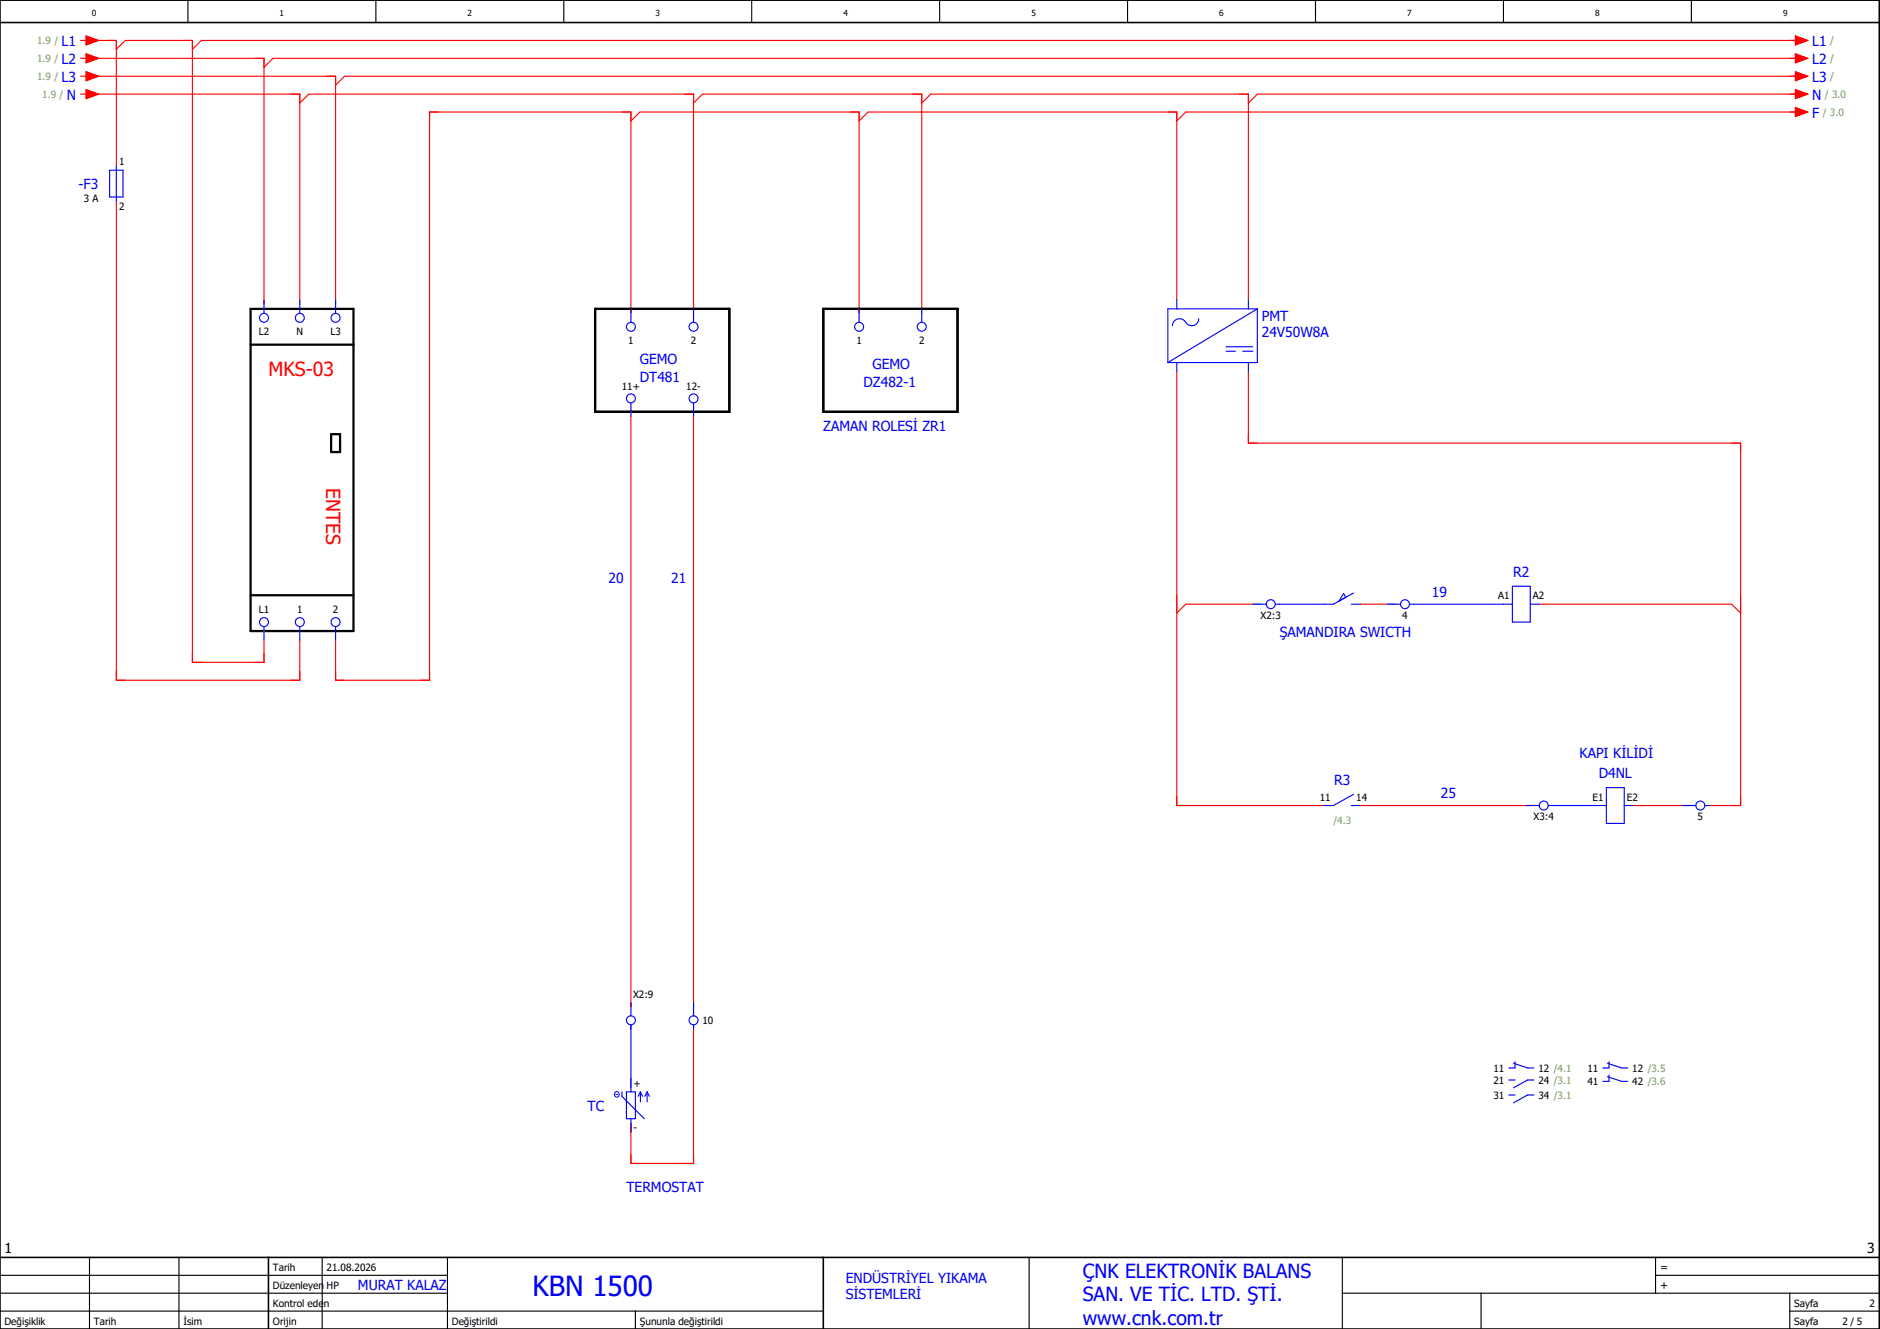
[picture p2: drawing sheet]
<svg xmlns="http://www.w3.org/2000/svg" width="420mm" height="297mm" viewBox="0 0 420 297" stroke-linecap="round" stroke-linejoin="round" font-family="sans-serif">
<g fill="none" stroke="#000" stroke-width=".25">
<path d="M42 0v5M84 0v5M126 0v5M168 0v5M210 0v5M252 0v5M294 0v5M336 0v5M378 0v5M0 293h184M0 289h100M0 285h100"/>
<path d="M20 281v16M40 281v16M72 281v16M100 281v16M142 293v4M230 281v16M300 289h120M300 281v16M331 289v8M370 285h50M370 281v8M400 293h20"/>
<path d="M400 289v8"/>
</g>
<path d="M0 5h420M0 0h420v297h-420zM0 281h420M60 281v16M184 281v16" fill="none" stroke="#000" stroke-width=".35"/>
<g fill="none" stroke="#f00" stroke-width=".25">
<path d="M18 9h1.2M18 13h1.2M18 17h1.2M19.2 8l2.8 1-2.8 1zM19.2 12l2.8 1-2.8 1zM19.2 16l2.8 1-2.8 1zM20 13h39v55M20 9h6v28M20 17h55v51M26 11l2-2h15v139h16v-5M401.2 8l2.8 1-2.8 1zM401.2 12l2.8 1-2.8 1z"/>
<path d="M401.2 16l2.8 1-2.8 1zM402 9h-357l-2 2M402 13h-341l-2 2M402 17h-325l-2 2M18 21h1.2M19.2 20l2.8 1-2.8 1zM20 21h47v47M67 23l2-2h86v49M141 27l2-2h49v45M155 23l2-2h49v49M192 27l2-2h69v42M206 23l2-2h71v46"/>
<path d="M401.2 20l2.8 1-2.8 1zM401.2 24l2.8 1-2.8 1zM402 21h-121l-2 2M402 25h-137l-2 2M26 45v107h41v-9M141 70v-45h-45v127h-21v-9M141 93v132M155 93v132M263 83v97h33M279 83v16h110v81h-7M282 135h-17l-2 2M304 135h8"/>
<path d="M344 135h43l2 2M304 180h39M365 180h13M155 229v31h-14v-9"/>
</g>
<g fill="none" stroke="#00f" stroke-width=".25">
<path d="M24.5 38h3v6h-3zM26 37v8M59 67v3M67 67v3M75 67v3M141 69v3M155 69v3M192 69v3M206 69v3M263 67v2M267.9 71.3a1.62 1.62 0 0 1-1.4 1.5 1.62 1.62 0 0 1-1.8-1.1 1.6 1.6 0 0 0-1.7-.3 1.6 1.6 0 0 0-1 1.4M274 78.5h2.2"/>
<path d="M274 77.5h6M277.8 78.5h2.2M279 67v2M281 69l-20 12M281 69v12h-20M281 69h-20v12M141 90v3M155 90v3M263 81v2M279 81v2M280 135h3M300.8 133.5l-.5-.9-1.1 1.7"/>
<path d="M302 135h2M302.5 132.5l-4.5 2.5h-13M310 135h3M315 135h23M338 131h4v8h-4zM342 135h2M59 140v3M67 140v3M75 140v3M302.5 177.5l-4.5 2.5h-2M359 176h4v8h-4zM302 180h2"/>
<path d="M341 180h3M346 180h13M363 180h2M376 180h3M381 180h1M141 224v3M141 229v15M155 224v3M155 229v1M338.3 237.6l3.1 1.1h1.4M338.6 237.3v1.4h-1.4M359.3 237.6l3.1 1.1h1.4"/>
<path d="M359.6 237.3v1.4h-1.4M139 244v1l5 5M140 244h2v6h-2zM141 250v3M143.1 244v2.3M143.1 244l-.5 1M143.1 244l.5 1M144.6 244v2.3M144.6 244l-.5 1M144.6 244l.5 1M337.2 241.4h1.4M337.2 244.7h1.4"/>
<path d="M342.8 241.4h-1.4l-3.1 1.7M342.8 244.7h-1.4l-3.1 1.8M359.3 240.6l3.1 1.1h1.4M359.6 240.3v1.4h-1.4"/>
<circle cx="59" cy="71" r="1"/>
<circle cx="67" cy="71" r="1"/>
<circle cx="75" cy="71" r="1"/>
<circle cx="141" cy="73" r="1"/>
<circle cx="155" cy="73" r="1"/>
<circle cx="192" cy="73" r="1"/>
<circle cx="206" cy="73" r="1"/>
<circle cx="141" cy="89" r="1"/>
<circle cx="155" cy="89" r="1"/>
<circle cx="59" cy="139" r="1"/>
<circle cx="67" cy="139" r="1"/>
<circle cx="75" cy="139" r="1"/>
<circle cx="284" cy="135" r="1"/>
<circle cx="314" cy="135" r="1"/>
<circle cx="345" cy="180" r="1"/>
<circle cx="380" cy="180" r="1"/>
<circle cx="141" cy="228" r="1"/>
<circle cx="155" cy="228" r="1"/>
</g>
<path d="M56 69h23v72h-23zM56 77h23M133 69h30v23h-30zM184 69h30v23h-30zM74 97h2v4h-2zM56 133h23" fill="none" stroke="#000" stroke-width=".5"/>
<g fill="none" stroke="#00f" stroke-width=".22">
<path d="M137.6 244.6h.4"/>
<circle cx="137.8" cy="244.6" r=".59"/>
</g>
<g fill="#f00" stroke="#f00" stroke-width=".22">
<path d="M19.2 8l2.8 1-2.8 1z"/>
<path d="M19.2 16l2.8 1-2.8 1z"/>
<path d="M19.2 20l2.8 1-2.8 1z"/>
<path d="M19.2 12l2.8 1-2.8 1z"/>
<path d="M401.2 8l2.8 1-2.8 1z"/>
<path d="M401.2 16l2.8 1-2.8 1z"/>
<path d="M401.2 20l2.8 1-2.8 1z"/>
<path d="M401.2 12l2.8 1-2.8 1z"/>
<path d="M401.2 24l2.8 1-2.8 1z"/>
</g>
<text font-size="6.2" fill="#00f" x="119" y="289.8">KBN 1500</text>
<g font-size="4.3" fill="#f00">
<text x="60" y="84.1">MKS-03</text>
<text x="72.9" y="109" transform="rotate(90 72.9 109)">ENTES</text>
</g>
<g font-size="4.3" fill="#00f">
<text x="242" y="285.6">ÇNK ELEKTRONİK BALANS</text>
<text x="242" y="290.9">SAN. VE TİC. LTD. ŞTİ.</text>
<text x="242" y="296.1">www.cnk.com.tr</text>
</g>
<g font-size="3.1" fill="#00f">
<text x="13.8" y="10.3">L1</text>
<text x="405" y="10.3">L1</text>
<text x="13.8" y="14.3">L2</text>
<text x="405" y="14.3">L2</text>
<text x="13.8" y="18.3">L3</text>
<text x="14.9" y="22.3">N</text>
<text x="405" y="18.3">L3</text>
<text x="405" y="22.3">N</text>
<text x="405" y="26.3">F</text>
<text x="17.6" y="42.3">-F3</text>
<text x="282" y="71.6">PMT</text>
<text x="282" y="75.4">24V50W8A</text>
<text x="143" y="81.4">GEMO</text>
<text x="195" y="82.4">GEMO</text>
<text x="143" y="85.4">DT481</text>
<text x="193" y="86.4">DZ482-1</text>
<text x="184" y="96.4">ZAMAN ROLESİ ZR1</text>
<text x="136" y="130.4">20</text>
<text x="150" y="130.4">21</text>
<text x="338.2" y="128.9">R2</text>
<text x="320" y="133.4">19</text>
<text x="286" y="142.4">ŞAMANDIRA SWICTH</text>
<text x="353" y="169.4">KAPI KİLİDİ</text>
<text x="357.3" y="173.9">D4NL</text>
<text x="298.2" y="175.4">R3</text>
<text x="322" y="178.4">25</text>
<text x="131.3" y="248.3">TC</text>
<text x="140" y="266.4">TERMOSTAT</text>
<text x="189" y="286.6">ENDÜSTRİYEL YIKAMA</text>
<text x="80" y="288.4">MURAT KALAZ</text>
<text x="189" y="290.4">SİSTEMLERİ</text>
</g>
<g font-size="3.1">
<text x="1" y="280">1</text>
<text x="417.3" y="280">3</text>
</g>
<g font-size="2.5">
<text x="371" y="284">=</text>
<text x="371" y="288">+</text>
</g>
<g font-size="2.2" fill="#7ca552">
<text x="8.3" y="9.9">1.9 /</text>
<text x="409" y="9.9">/</text>
<text x="8.3" y="17.9">1.9 /</text>
<text x="8.3" y="13.9">1.9 /</text>
<text x="409" y="17.9">/</text>
<text x="409" y="13.9">/</text>
<text x="9.4" y="21.9">1.9 /</text>
<text x="407.8" y="21.9">/ 3.0</text>
<text x="407.4" y="25.9">/ 3.0</text>
<text x="298" y="184.3">/4.3</text>
</g>
<g font-size="2.2">
<text x="26.6" y="37">1</text>
<text x="18.7" y="45.2">3 A</text>
<text x="26.6" y="46.9">2</text>
<text x="57.8" y="74.8">L2</text>
<text x="66.3" y="74.8">N</text>
<text x="73.8" y="74.8">L3</text>
<text x="140.4" y="76.8">1</text>
<text x="154.4" y="76.8">2</text>
<text x="191.4" y="76.8">1</text>
<text x="205.4" y="76.8">2</text>
<text x="139" y="87.1">11+</text>
<text x="153.4" y="87.1">12-</text>
<text x="57.8" y="137.1">L1</text>
<text x="66.4" y="137.1">1</text>
<text x="74.4" y="137.1">2</text>
<text x="334.8" y="134">A1</text>
<text x="342.6" y="134">A2</text>
<text x="281.7" y="138.3">X2:3</text>
<text x="313.4" y="138.3">4</text>
<text x="295" y="179">11</text>
<text x="303.1" y="179">14</text>
<text x="355.9" y="179">E1</text>
<text x="363.6" y="179">E2</text>
<text x="342.7" y="183.3">X3:4</text>
<text x="379.4" y="183.3">5</text>
<text x="141.5" y="223.1">X2:9</text>
<text x="157" y="228.9">10</text>
<text x="333.8" y="239.6">11</text>
<text x="343.8" y="239.6">12 /4.1</text>
<text x="354.8" y="239.6">11</text>
<text x="364.8" y="239.6">12 /3.5</text>
<text x="141.6" y="243">+</text>
<text x="333.8" y="242.3">21</text>
<text x="333.8" y="245.6">31</text>
<text x="343.8" y="242.3">24 /3.1</text>
<text x="343.8" y="245.6">34 /3.1</text>
<text x="354.8" y="242.6">41</text>
<text x="364.8" y="242.6">42 /3.6</text>
<text x="141.6" y="252.9">-</text>
<text x="61" y="284">Tarih</text>
<text x="73" y="284">21.08.2026</text>
<text x="61" y="288">Düzenleyen</text>
<text x="61" y="292">Kontrol eden</text>
<text x="73" y="288">HP</text>
<text x="401" y="292">Sayfa</text>
<text x="417.8" y="292">2</text>
<text x="1" y="296">Değişiklik</text>
<text x="21" y="296">Tarih</text>
<text x="41" y="296">İsim</text>
<text x="61" y="296">Orijin</text>
<text x="101" y="296">Değiştirildi</text>
<text x="143" y="296">Şununla değiştirildi</text>
<text x="401" y="296">Sayfa</text>
<text x="411.8" y="296">2 / 5</text>
</g>
<g font-size="1.9">
<text x="20.5" y="3.7">0</text>
<text x="62.5" y="3.7">1</text>
<text x="104.5" y="3.7">2</text>
<text x="146.5" y="3.7">3</text>
<text x="188.5" y="3.7">4</text>
<text x="230.5" y="3.7">5</text>
<text x="272.5" y="3.7">6</text>
<text x="314.5" y="3.7">7</text>
<text x="356.5" y="3.7">8</text>
<text x="398.5" y="3.7">9</text>
</g>
</svg>
